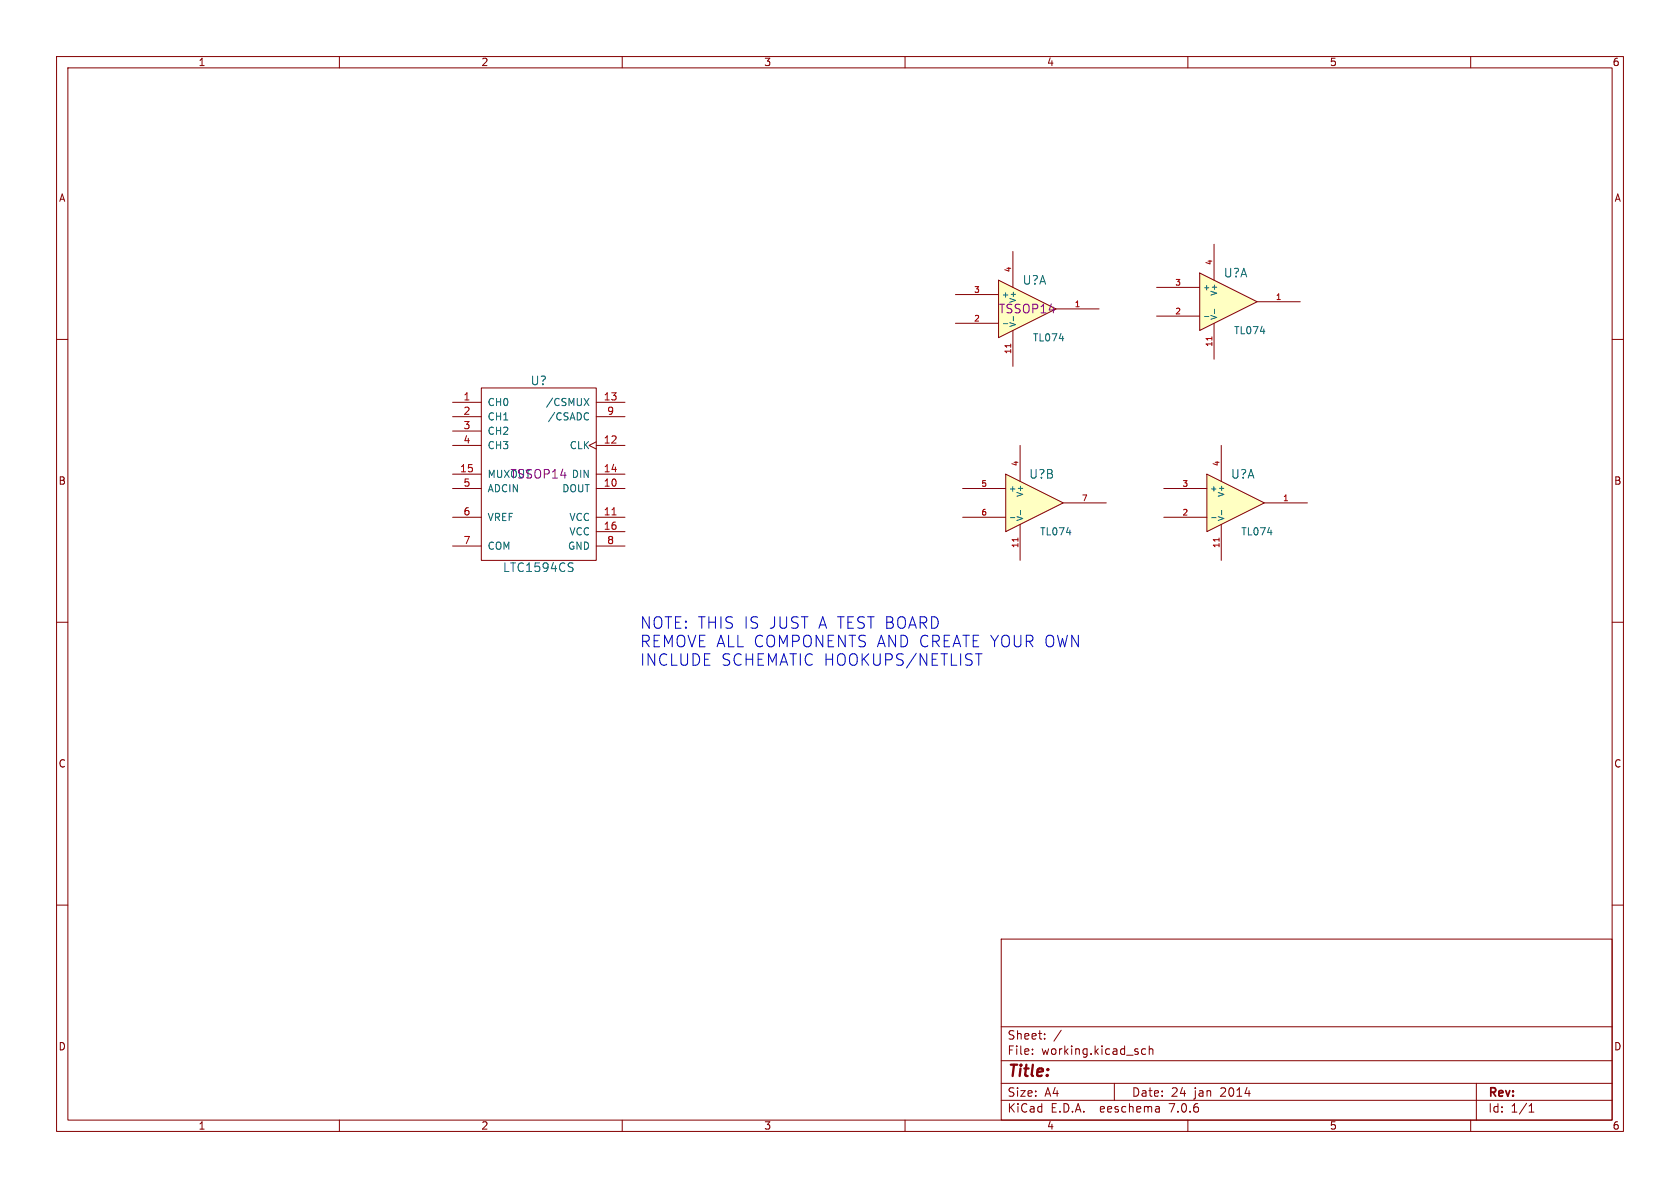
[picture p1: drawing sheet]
<svg xmlns="http://www.w3.org/2000/svg" width="297mm" height="210mm" viewBox="0 0 297 210" stroke-linecap="round" stroke-linejoin="round" font-family="sans-serif">
<g fill="none" stroke="#840000" stroke-width=".18">
<path d="M10 10h277v190h-277zM12 12h273v186h-273zM60 10v2M110 10v2M160 10v2M210 10v2M260 10v2M10 60h2M285 60h2M80 71.1h5.1M80 78.7h5.1M80 73.7h5.1"/>
<path d="M80 76.2h5.1M85.1 68.6h20.3v30.5h-20.3zM105.4 78.1l-1.3 .6 1.3 .7M105.4 71.1h5.1M105.4 78.7h5.1M105.4 73.7h5.1M80 86.4h5.1M80 91.4h5.1M80 83.8h5.1M80 96.5h5.1M105.4 86.4h5.1M105.4 91.4h5.1"/>
<path d="M105.4 83.8h5.1M105.4 94h5.1M105.4 96.5h5.1M10 110h2M285 110h2M10 160h2M285 160h2M177 166h108v32h-108zM60 198v2M110 198v2M160 198v2M177 194.5h108"/>
<path d="M177 191.5h108M177 187.5h108M177 181.5h108M182.5 186.3v.1M182.5 185.5v.1M184.7 183.6v.1M184.7 182.8v.1M187.6 182.1l-1.3 2M197 191.5v3M202.5 185.5l-.4-.1-.3 .3v.4l.2 .2h.5M203.2 185.5l.2-.1 .3 .1 .1 .9M203.2 184.9v1.5"/>
<path d="M204.9 195.7l.1 .9M205 196.5l-.2 .1M205 196h-.2M210 198v2M260 198v2M261 191.5v6.5M270.3 196.6h.9M270.3 195.5l.4-.4v1.5"/>
</g>
<path d="M108.2 91h.7" fill="none" stroke="#a90000" stroke-width=".18"/>
<path d="M103.3 70.4l.8 1.3M103.8 73l.3 .1M104.1 74.1l-.3 .1M104.1 70.4l-.8 1.3M101.1 99.5l.2 .1M101 100.3l.3 .3-.1 .3-.2 .1" fill="none" stroke="#006464" stroke-width=".18"/>
<path d="M176.5 49.5l10.2 5.1-10.2 5.1z" fill="#ffffc2"/>
<path d="M168.9 57.2h7.6M168.9 52.1h7.6M176.5 49.5l10.2 5.1-10.2 5.1zM179.1 44.5v6.3M179.1 58.4v6.4M186.7 54.6h7.6" fill="none" stroke="#840000" stroke-width=".18"/>
<path d="M177.4 57.2h.8M179.1 55.9v.8" fill="none" stroke="#006464" stroke-width=".18"/>
<path d="M178.7 60.8v.6" fill="none" stroke="#a90000" stroke-width=".18"/>
<path d="M177.8 83.8l10.2 5.1-10.2 5.1z" fill="#ffffc2"/>
<path d="M180.3 78.7v6.4M170.2 86.4h7.6M170.2 91.4h7.6M177.8 83.8l10.2 5.1-10.2 5.1zM180.3 92.7v6.4M188 88.9h7.6" fill="none" stroke="#840000" stroke-width=".18"/>
<path d="M178.7 91.5h.7M180.4 90.2v.8" fill="none" stroke="#006464" stroke-width=".18"/>
<path d="M180 95.1v.6" fill="none" stroke="#a90000" stroke-width=".18"/>
<path d="M213.4 83.8l10.1 5.1-10.1 5.1z" fill="#ffffc2"/>
<path d="M215.9 78.7v6.4M205.7 91.4h7.7M205.7 86.4h7.7M213.4 83.8l10.1 5.1-10.1 5.1zM215.9 92.7v6.4M223.5 88.9h7.6" fill="none" stroke="#840000" stroke-width=".18"/>
<path d="M214.2 91.5h.8M216 90.2v.8" fill="none" stroke="#006464" stroke-width=".18"/>
<path d="M215.5 95.1v.6" fill="none" stroke="#a90000" stroke-width=".18"/>
<path d="M212.1 48.3l10.1 5-10.1 5.1z" fill="#ffffc2"/>
<path d="M204.5 55.9h7.6M204.5 50.8h7.6M212.1 48.3l10.1 5-10.1 5.1zM214.6 43.2v6.3M214.6 57.2v6.3M222.2 53.3h7.7" fill="none" stroke="#840000" stroke-width=".18"/>
<path d="M212.9 56h.8M214.7 54.7v.7" fill="none" stroke="#006464" stroke-width=".18"/>
<path d="M214.2 59.6v.5" fill="none" stroke="#a90000" stroke-width=".18"/>
<g font-size="2.8" fill="#0000c2">
<text x="113" y="111.3">NOTE: THIS IS JUST A TEST BOARD</text>
<text x="113" y="114.6">REMOVE ALL COMPONENTS AND CREATE YOUR OWN</text>
<text x="113" y="117.9">INCLUDE SCHEMATIC HOOKUPS/NETLIST</text>
</g>
<text font-size="2.8" fill="#840000" x="178" y="190.9">Title:</text>
<g font-size="2.1" fill="#006464">
<text x="180.7" y="50.5">U?A</text>
<text x="216.3" y="49.3">U?A</text>
<text x="93.7" y="68.3">U?</text>
<text x="181.9" y="84.8">U?B</text>
<text x="217.5" y="84.8">U?A</text>
<text x="88.8" y="101.3">LTC1594CS</text>
</g>
<g font-size="2.1" fill="#840084">
<text x="176.5" y="55.6">TSSOP14</text>
<text x="90.1" y="84.8">TSSOP14</text>
</g>
<g font-size="2.1" fill="#840000">
<text x="178" y="184">Sheet:</text>
<text x="178" y="186.7">File:</text>
<text x="184.1" y="186.7">working.kicad_sch</text>
<text x="178" y="196.9">KiCad</text>
<text x="178" y="194.1">Size:</text>
<text x="184.7" y="194.1">A4</text>
<text x="185.7" y="196.9">E.D.A.</text>
<text x="194.6" y="196.9">eeschema</text>
<text x="200" y="194.1">Date:</text>
<text x="207" y="196.9">7.0.6</text>
<text x="207" y="194.1">24</text>
<text x="211.2" y="194.1">jan</text>
<text x="215.9" y="194.1">2014</text>
<text x="263" y="194.3">Rev:</text>
<text x="263" y="196.9">Id:</text>
<text x="267.1" y="196.9">1/1</text>
</g>
<g font-size="1.8" fill="#840000">
<text x="35" y="11.9">1</text>
<text x="85" y="11.9">2</text>
<text x="135" y="11.9">3</text>
<text x="185" y="11.9">4</text>
<text x="235" y="11.9">5</text>
<text x="285" y="11.9">6</text>
<text x="10.3" y="35.9">A</text>
<text x="285.3" y="35.9">A</text>
<text x="10.3" y="85.9">B</text>
<text x="285.3" y="85.9">B</text>
<text x="10.3" y="135.9">C</text>
<text x="285.3" y="135.9">C</text>
<text x="10.3" y="185.9">D</text>
<text x="285.3" y="185.9">D</text>
<text x="35" y="199.9">1</text>
<text x="85" y="199.9">2</text>
<text x="135" y="199.9">3</text>
<text x="185" y="199.9">4</text>
<text x="235" y="199.9">5</text>
<text x="285" y="199.9">6</text>
</g>
<g font-size="1.8" fill="#006464">
<text x="218.1" y="59.3">TL074</text>
<text x="182.5" y="60.6">TL074</text>
<text x="86.1" y="72">CH0</text>
<text x="96.4" y="72">/CSMUX</text>
<text x="86.1" y="74.5">CH1</text>
<text x="86.1" y="77.1">CH2</text>
<text x="96.8" y="74.5">/CSADC</text>
<text x="86.1" y="79.6">CH3</text>
<text x="100.6" y="79.6">CLK</text>
<text x="86.1" y="87.2">ADCIN</text>
<text x="99.3" y="87.2">DOUT</text>
<text x="101" y="84.7">DIN</text>
<text x="86.1" y="92.3">VREF</text>
<text x="100.6" y="92.3">VCC</text>
<text x="100.6" y="94.8">VCC</text>
<text x="183.8" y="94.8">TL074</text>
<text x="219.3" y="94.8">TL074</text>
<text x="86.1" y="97.4">COM</text>
<text x="100.3" y="97.4">GND</text>
</g>
<g font-size="1.8" fill="#a90000">
<text x="81.8" y="70.9">1</text>
<text x="106.6" y="70.9">13</text>
<text x="81.8" y="73.4">2</text>
<text x="81.8" y="75.9">3</text>
<text x="107.2" y="73.4">9</text>
<text x="81.2" y="83.6">15</text>
<text x="81.8" y="78.5">4</text>
<text x="106.6" y="78.5">12</text>
<text x="106.6" y="83.6">14</text>
<text x="81.8" y="86.1">5</text>
<text x="106.6" y="86.1">10</text>
<text x="81.8" y="91.2">6</text>
<text x="106.6" y="91.2">11</text>
<text x="106.6" y="93.7">16</text>
<text x="81.8" y="96.3">7</text>
<text x="107.2" y="96.3">8</text>
</g>
<text font-size="1.8" fill="#840084" x="86.1" y="84.7">MUXOUT</text>
<g font-size="1.4" fill="#a90000">
<text x="214.4" y="47" transform="rotate(-90 214.4 47)">4</text>
<text x="172.1" y="51.8">3</text>
<text x="178.8" y="48.2" transform="rotate(-90 178.8 48.2)">4</text>
<text x="207.7" y="50.5">3</text>
<text x="225.4" y="53.1">1</text>
<text x="172.1" y="56.9">2</text>
<text x="189.9" y="54.4">1</text>
<text x="207.7" y="55.6">2</text>
<text x="178.8" y="62.7" transform="rotate(-90 178.8 62.7)">11</text>
<text x="214.4" y="61.4" transform="rotate(-90 214.4 61.4)">11</text>
<text x="180.1" y="82.5" transform="rotate(-90 180.1 82.5)">4</text>
<text x="215.6" y="82.5" transform="rotate(-90 215.6 82.5)">4</text>
<text x="173.4" y="86.1">5</text>
<text x="191.2" y="88.6">7</text>
<text x="208.9" y="86.1">3</text>
<text x="226.7" y="88.6">1</text>
<text x="173.4" y="91.2">6</text>
<text x="208.9" y="91.2">2</text>
<text x="180.1" y="97" transform="rotate(-90 180.1 97)">11</text>
<text x="215.6" y="97" transform="rotate(-90 215.6 97)">11</text>
</g>
<g font-size="1.4" fill="#006464">
<text x="177" y="52.8">+</text>
<text x="212.6" y="51.5">+</text>
<text x="215.4" y="52.4" transform="rotate(-90 215.4 52.4)">V+</text>
<text x="179.8" y="57.9" transform="rotate(-90 179.8 57.9)">V-</text>
<text x="215.4" y="56.6" transform="rotate(-90 215.4 56.6)">V-</text>
<text x="178.3" y="87.1">+</text>
<text x="181.1" y="88" transform="rotate(-90 181.1 88)">V+</text>
<text x="213.9" y="87.1">+</text>
<text x="216.6" y="88" transform="rotate(-90 216.6 88)">V+</text>
<text x="181.1" y="92.2" transform="rotate(-90 181.1 92.2)">V-</text>
<text x="216.6" y="92.2" transform="rotate(-90 216.6 92.2)">V-</text>
</g>
<text font-size="1.4" fill="#840084" x="179.8" y="53.7" transform="rotate(-90 179.8 53.7)">V+</text>
</svg>
